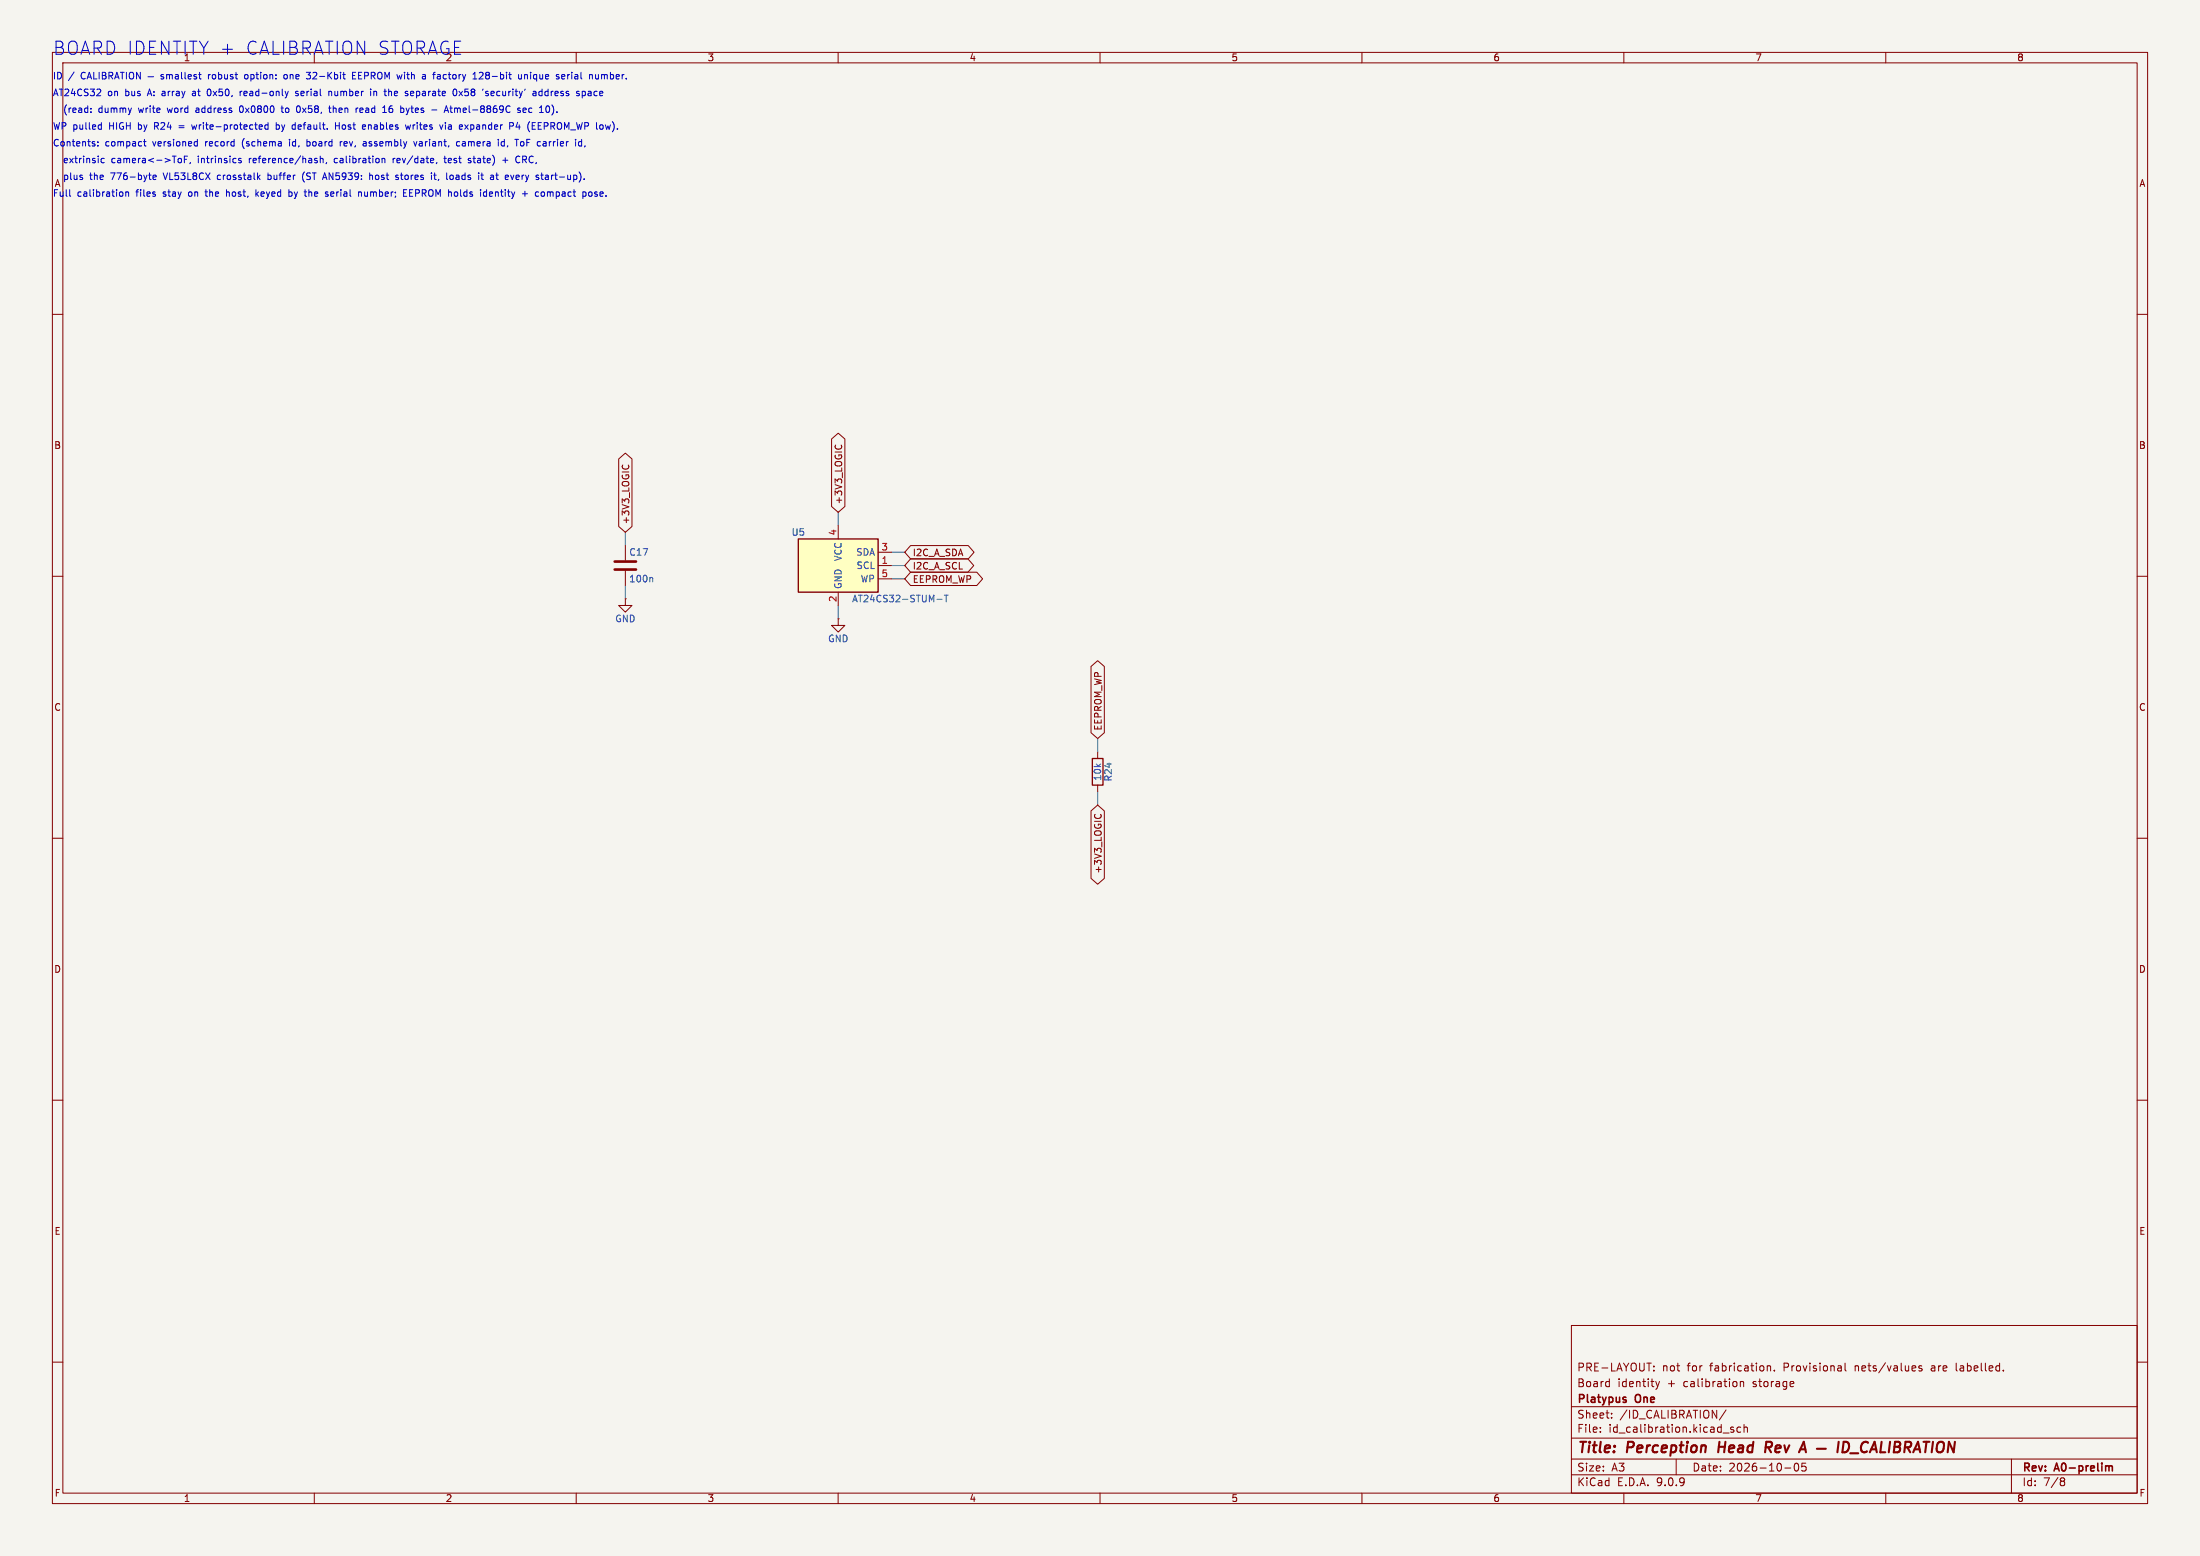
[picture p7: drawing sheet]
(kicad_sch
 (version 20250114)
 (generator "eeschema")
 (generator_version "9.0")
 (paper "A3")
 (title_block
  (title "Perception Head Rev A — ID_CALIBRATION")
  (date "2026-10-05")
  (rev "A0-prelim")
  (company "Platypus One")
  (comment 1 "Board identity + calibration storage")
  (comment 2 "PRE-LAYOUT: not for fabrication. Provisional nets/values are labelled."))
 (lib_symbols
  (symbol "Memory_EEPROM:AT24CS32-STUM" (exclude_from_sim no) (in_bom yes) (on_board yes)
   (property "Reference" "U" (at -7.62 6.35 0) (effects (font (size 1.27 1.27))))
   (property "Value" "AT24CS32-STUM" (at 2.54 -6.35 0) (effects (font (size 1.27 1.27)) (justify left)))
   (property "Footprint" "Package_TO_SOT_SMD:SOT-23-5" (at 0 0 0) (effects (font (size 1.27 1.27)) (hide yes)))
   (property "Datasheet" "http://ww1.microchip.com/downloads/en/DeviceDoc/Atmel-8869-SEEPROM-AT24CS32-Datasheet.pdf" (at 0 0 0) (effects (font (size 1.27 1.27)) (hide yes)))
   (property "Description" "I2C Serial EEPROM, 32Kb (4096x8) with Unique Serial Number, SOT-23-5" (at 0 0 0) (effects (font (size 1.27 1.27)) (hide yes)))
   (symbol "AT24CS32-STUM_1_1"
    (rectangle (start -7.62 5.08) (end 7.62 -5.08) (stroke (width 0.254) (type default)) (fill (type background)))
    (pin power_in line (at 0 7.62 270) (length 2.54) (name "VCC" (effects (font (size 1.27 1.27)))) (number "4" (effects (font (size 1.27 1.27)))))
    (pin power_in line (at 0 -7.62 90) (length 2.54) (name "GND" (effects (font (size 1.27 1.27)))) (number "2" (effects (font (size 1.27 1.27)))))
    (pin bidirectional line (at 10.16 2.54 180) (length 2.54) (name "SDA" (effects (font (size 1.27 1.27)))) (number "3" (effects (font (size 1.27 1.27)))))
    (pin input line (at 10.16 0 180) (length 2.54) (name "SCL" (effects (font (size 1.27 1.27)))) (number "1" (effects (font (size 1.27 1.27)))))
    (pin input line (at 10.16 -2.54 180) (length 2.54) (name "WP" (effects (font (size 1.27 1.27)))) (number "5" (effects (font (size 1.27 1.27))))))
   (embedded_fonts no))
  (symbol "power:GND"
   (power)
   (pin_numbers (hide yes))
   (pin_names
    (offset 0) (hide yes)) (exclude_from_sim no) (in_bom yes) (on_board yes)
   (property "Reference" "#PWR" (at 0 -6.35 0) (effects (font (size 1.27 1.27)) (hide yes)))
   (property "Value" "GND" (at 0 -3.81 0) (effects (font (size 1.27 1.27))))
   (property "Footprint" "" (at 0 0 0) (effects (font (size 1.27 1.27)) (hide yes)))
   (property "Datasheet" "" (at 0 0 0) (effects (font (size 1.27 1.27)) (hide yes)))
   (property "Description" "Power symbol creates a global label with name \"GND\" , ground" (at 0 0 0) (effects (font (size 1.27 1.27)) (hide yes)))
   (symbol "GND_0_1"
    (polyline (pts (xy 0 0) (xy 0 -1.27) (xy 1.27 -1.27) (xy 0 -2.54) (xy -1.27 -1.27) (xy 0 -1.27)) (stroke (width 0) (type default)) (fill (type none))))
   (symbol "GND_1_1"
    (pin power_in line (at 0 0 270) (length 0) (name "~" (effects (font (size 1.27 1.27)))) (number "1" (effects (font (size 1.27 1.27))))))
   (embedded_fonts no))
  (symbol "Device:C"
   (pin_numbers (hide yes))
   (pin_names
    (offset 0.254)) (exclude_from_sim no) (in_bom yes) (on_board yes)
   (property "Reference" "C" (at 0.635 2.54 0) (effects (font (size 1.27 1.27)) (justify left)))
   (property "Value" "C" (at 0.635 -2.54 0) (effects (font (size 1.27 1.27)) (justify left)))
   (property "Footprint" "" (at 0.9652 -3.81 0) (effects (font (size 1.27 1.27)) (hide yes)))
   (property "Datasheet" "~" (at 0 0 0) (effects (font (size 1.27 1.27)) (hide yes)))
   (property "Description" "Unpolarized capacitor" (at 0 0 0) (effects (font (size 1.27 1.27)) (hide yes)))
   (symbol "C_0_1"
    (polyline (pts (xy -2.032 0.762) (xy 2.032 0.762)) (stroke (width 0.508) (type default)) (fill (type none)))
    (polyline (pts (xy -2.032 -0.762) (xy 2.032 -0.762)) (stroke (width 0.508) (type default)) (fill (type none))))
   (symbol "C_1_1"
    (pin passive line (at 0 3.81 270) (length 2.794) (name "~" (effects (font (size 1.27 1.27)))) (number "1" (effects (font (size 1.27 1.27)))))
    (pin passive line (at 0 -3.81 90) (length 2.794) (name "~" (effects (font (size 1.27 1.27)))) (number "2" (effects (font (size 1.27 1.27))))))
   (embedded_fonts no))
  (symbol "Device:R"
   (pin_numbers (hide yes))
   (pin_names
    (offset 0)) (exclude_from_sim no) (in_bom yes) (on_board yes)
   (property "Reference" "R" (at 2.032 0 90) (effects (font (size 1.27 1.27))))
   (property "Value" "R" (at 0 0 90) (effects (font (size 1.27 1.27))))
   (property "Footprint" "" (at -1.778 0 90) (effects (font (size 1.27 1.27)) (hide yes)))
   (property "Datasheet" "~" (at 0 0 0) (effects (font (size 1.27 1.27)) (hide yes)))
   (property "Description" "Resistor" (at 0 0 0) (effects (font (size 1.27 1.27)) (hide yes)))
   (symbol "R_0_1"
    (rectangle (start -1.016 -2.54) (end 1.016 2.54) (stroke (width 0.254) (type default)) (fill (type none))))
   (symbol "R_1_1"
    (pin passive line (at 0 3.81 270) (length 1.27) (name "~" (effects (font (size 1.27 1.27)))) (number "1" (effects (font (size 1.27 1.27)))))
    (pin passive line (at 0 -3.81 90) (length 1.27) (name "~" (effects (font (size 1.27 1.27)))) (number "2" (effects (font (size 1.27 1.27))))))
   (embedded_fonts no)))
 (text "BOARD IDENTITY + CALIBRATION STORAGE"
  (exclude_from_sim no)
  (at 10 8 0)
  (effects (font (size 2.5 2.5)) (justify left top)))
 (text "ID / CALIBRATION — smallest robust option: one 32-Kbit EEPROM with a factory 128-bit unique serial number."
  (exclude_from_sim no)
  (at 10 14 0)
  (effects (font (size 1.27 1.27)) (justify left top)))
 (text "AT24CS32 on bus A: array at 0x50, read-only serial number in the separate 0x58 'security' address space"
  (exclude_from_sim no)
  (at 10 17.2 0)
  (effects (font (size 1.27 1.27)) (justify left top)))
 (text "  (read: dummy write word address 0x0800 to 0x58, then read 16 bytes - Atmel-8869C sec 10)."
  (exclude_from_sim no)
  (at 10 20.4 0)
  (effects (font (size 1.27 1.27)) (justify left top)))
 (text "WP pulled HIGH by R24 = write-protected by default. Host enables writes via expander P4 (EEPROM_WP low)."
  (exclude_from_sim no)
  (at 10 23.6 0)
  (effects (font (size 1.27 1.27)) (justify left top)))
 (text "Contents: compact versioned record (schema id, board rev, assembly variant, camera id, ToF carrier id,"
  (exclude_from_sim no)
  (at 10 26.8 0)
  (effects (font (size 1.27 1.27)) (justify left top)))
 (text "  extrinsic camera<->ToF, intrinsics reference/hash, calibration rev/date, test state) + CRC,"
  (exclude_from_sim no)
  (at 10 30 0)
  (effects (font (size 1.27 1.27)) (justify left top)))
 (text "  plus the 776-byte VL53L8CX crosstalk buffer (ST AN5939: host stores it, loads it at every start-up)."
  (exclude_from_sim no)
  (at 10 33.2 0)
  (effects (font (size 1.27 1.27)) (justify left top)))
 (text "Full calibration files stay on the host, keyed by the serial number; EEPROM holds identity + compact pose."
  (exclude_from_sim no)
  (at 10 36.4 0)
  (effects (font (size 1.27 1.27)) (justify left top)))
 (symbol
  (lib_id "Memory_EEPROM:AT24CS32-STUM")
  (at 160.02 107.95 0)
  (unit 1)
  (exclude_from_sim no)
  (in_bom yes)
  (on_board yes)
  (dnp no)
  (fields_autoplaced yes)
  (property "Reference" "U5" (at 152.4 101.6 0) (effects (font (size 1.27 1.27))))
  (property "Value" "AT24CS32-STUM-T" (at 162.56 114.3 0) (effects (font (size 1.27 1.27)) (justify left)))
  (property "Footprint" "Package_TO_SOT_SMD:SOT-23-5" (at 160.02 107.95 0) (effects (font (size 1.27 1.27)) (hide yes)))
  (property "Datasheet" "http://ww1.microchip.com/downloads/en/DeviceDoc/Atmel-8869-SEEPROM-AT24CS32-Datasheet.pdf" (at 160.02 107.95 0) (effects (font (size 1.27 1.27)) (hide yes)))
  (property "Description" "" (at 160.02 107.95 0) (effects (font (size 1.27 1.27)) (hide yes)))
  (property "Manufacturer" "Microchip" (at 160.02 107.95 0) (effects (font (size 1.27 1.27)) (hide yes)))
  (property "MPN" "AT24CS32-STUM-T" (at 160.02 107.95 0) (effects (font (size 1.27 1.27)) (hide yes)))
  (property "Status" "SELECTED" (at 160.02 107.95 0) (effects (font (size 1.27 1.27)) (hide yes)))
  (property "Note" "32 Kbit + 128-bit serial (0x58, dummy write 0x0800, read 16 B); fixed 0x50; JLC stock thin 2026-10-05, alt 24AA025E48T" (at 160.02 107.95 0) (effects (font (size 1.27 1.27)) (hide yes)))
  (pin "4")
  (pin "2")
  (pin "3")
  (pin "1")
  (pin "5"))
 (wire
  (pts (xy 160.02 100.33) (xy 160.02 97.79))
  (stroke (width 0) (type default)))
 (global_label "+3V3_LOGIC"
  (shape bidirectional)
  (at 160.02 97.79 90)
  (fields_autoplaced yes)
  (effects (font (size 1.27 1.27)) (justify left))
  (property "Intersheetrefs" "${INTERSHEET_REFS}" (at 160.02 97.79 0) (effects (font (size 1.27 1.27)) (justify left) (hide yes))))
 (wire
  (pts (xy 160.02 115.57) (xy 160.02 118.11))
  (stroke (width 0) (type default)))
 (symbol
  (lib_id "power:GND")
  (at 160.02 118.11 0)
  (unit 1)
  (exclude_from_sim no)
  (in_bom no)
  (on_board no)
  (dnp no)
  (fields_autoplaced yes)
  (property "Reference" "#PWR_ID_CALIBRATION_U5_1_2" (at 160.02 124.46 0) (effects (font (size 1.27 1.27)) (hide yes)))
  (property "Value" "GND" (at 160.02 121.92 0) (effects (font (size 1.27 1.27))))
  (property "Footprint" "" (at 160.02 118.11 0) (effects (font (size 1.27 1.27)) (hide yes)))
  (property "Datasheet" "" (at 160.02 118.11 0) (effects (font (size 1.27 1.27)) (hide yes)))
  (property "Description" "" (at 160.02 118.11 0) (effects (font (size 1.27 1.27)) (hide yes)))
  (pin "1"))
 (wire
  (pts (xy 170.18 105.41) (xy 172.72 105.41))
  (stroke (width 0) (type default)))
 (global_label "I2C_A_SDA"
  (shape bidirectional)
  (at 172.72 105.41 0)
  (fields_autoplaced yes)
  (effects (font (size 1.27 1.27)) (justify left))
  (property "Intersheetrefs" "${INTERSHEET_REFS}" (at 172.72 105.41 0) (effects (font (size 1.27 1.27)) (justify left) (hide yes))))
 (wire
  (pts (xy 170.18 107.95) (xy 172.72 107.95))
  (stroke (width 0) (type default)))
 (global_label "I2C_A_SCL"
  (shape bidirectional)
  (at 172.72 107.95 0)
  (fields_autoplaced yes)
  (effects (font (size 1.27 1.27)) (justify left))
  (property "Intersheetrefs" "${INTERSHEET_REFS}" (at 172.72 107.95 0) (effects (font (size 1.27 1.27)) (justify left) (hide yes))))
 (wire
  (pts (xy 170.18 110.49) (xy 172.72 110.49))
  (stroke (width 0) (type default)))
 (global_label "EEPROM_WP"
  (shape bidirectional)
  (at 172.72 110.49 0)
  (fields_autoplaced yes)
  (effects (font (size 1.27 1.27)) (justify left))
  (property "Intersheetrefs" "${INTERSHEET_REFS}" (at 172.72 110.49 0) (effects (font (size 1.27 1.27)) (justify left) (hide yes))))
 (symbol
  (lib_id "Device:C")
  (at 119.38 107.95 0)
  (unit 1)
  (exclude_from_sim no)
  (in_bom yes)
  (on_board yes)
  (dnp no)
  (fields_autoplaced yes)
  (property "Reference" "C17" (at 120.015 105.41 0) (effects (font (size 1.27 1.27)) (justify left)))
  (property "Value" "100n" (at 120.015 110.49 0) (effects (font (size 1.27 1.27)) (justify left)))
  (property "Footprint" "Capacitor_SMD:C_0603_1608Metric" (at 119.38 107.95 0) (effects (font (size 1.27 1.27)) (hide yes)))
  (property "Datasheet" "~" (at 119.38 107.95 0) (effects (font (size 1.27 1.27)) (hide yes)))
  (property "Description" "" (at 119.38 107.95 0) (effects (font (size 1.27 1.27)) (hide yes)))
  (property "Spec" "X7R/X5R, >=10 V" (at 119.38 107.95 0) (effects (font (size 1.27 1.27)) (hide yes)))
  (pin "1")
  (pin "2"))
 (wire
  (pts (xy 119.38 104.14) (xy 119.38 101.6))
  (stroke (width 0) (type default)))
 (global_label "+3V3_LOGIC"
  (shape bidirectional)
  (at 119.38 101.6 90)
  (fields_autoplaced yes)
  (effects (font (size 1.27 1.27)) (justify left))
  (property "Intersheetrefs" "${INTERSHEET_REFS}" (at 119.38 101.6 0) (effects (font (size 1.27 1.27)) (justify left) (hide yes))))
 (wire
  (pts (xy 119.38 111.76) (xy 119.38 114.3))
  (stroke (width 0) (type default)))
 (symbol
  (lib_id "power:GND")
  (at 119.38 114.3 0)
  (unit 1)
  (exclude_from_sim no)
  (in_bom no)
  (on_board no)
  (dnp no)
  (fields_autoplaced yes)
  (property "Reference" "#PWR_ID_CALIBRATION_C17_1_2" (at 119.38 120.65 0) (effects (font (size 1.27 1.27)) (hide yes)))
  (property "Value" "GND" (at 119.38 118.11 0) (effects (font (size 1.27 1.27))))
  (property "Footprint" "" (at 119.38 114.3 0) (effects (font (size 1.27 1.27)) (hide yes)))
  (property "Datasheet" "" (at 119.38 114.3 0) (effects (font (size 1.27 1.27)) (hide yes)))
  (property "Description" "" (at 119.38 114.3 0) (effects (font (size 1.27 1.27)) (hide yes)))
  (pin "1"))
 (symbol
  (lib_id "Device:R")
  (at 209.55 147.32 0)
  (unit 1)
  (exclude_from_sim no)
  (in_bom yes)
  (on_board yes)
  (dnp no)
  (fields_autoplaced yes)
  (property "Reference" "R24" (at 211.582 147.32 90) (effects (font (size 1.27 1.27))))
  (property "Value" "10k" (at 209.55 147.32 90) (effects (font (size 1.27 1.27))))
  (property "Footprint" "Resistor_SMD:R_0603_1608Metric" (at 209.55 147.32 0) (effects (font (size 1.27 1.27)) (hide yes)))
  (property "Datasheet" "~" (at 209.55 147.32 0) (effects (font (size 1.27 1.27)) (hide yes)))
  (property "Description" "" (at 209.55 147.32 0) (effects (font (size 1.27 1.27)) (hide yes)))
  (property "Spec" "1% 0.1W" (at 209.55 147.32 0) (effects (font (size 1.27 1.27)) (hide yes)))
  (property "Note" "Write-protect by default" (at 209.55 147.32 0) (effects (font (size 1.27 1.27)) (hide yes)))
  (pin "1")
  (pin "2"))
 (wire
  (pts (xy 209.55 143.51) (xy 209.55 140.97))
  (stroke (width 0) (type default)))
 (global_label "EEPROM_WP"
  (shape bidirectional)
  (at 209.55 140.97 90)
  (fields_autoplaced yes)
  (effects (font (size 1.27 1.27)) (justify left))
  (property "Intersheetrefs" "${INTERSHEET_REFS}" (at 209.55 140.97 0) (effects (font (size 1.27 1.27)) (justify left) (hide yes))))
 (wire
  (pts (xy 209.55 151.13) (xy 209.55 153.67))
  (stroke (width 0) (type default)))
 (global_label "+3V3_LOGIC"
  (shape bidirectional)
  (at 209.55 153.67 270)
  (fields_autoplaced yes)
  (effects (font (size 1.27 1.27)) (justify right))
  (property "Intersheetrefs" "${INTERSHEET_REFS}" (at 209.55 153.67 0) (effects (font (size 1.27 1.27)) (justify left) (hide yes))))
 (embedded_fonts no))
